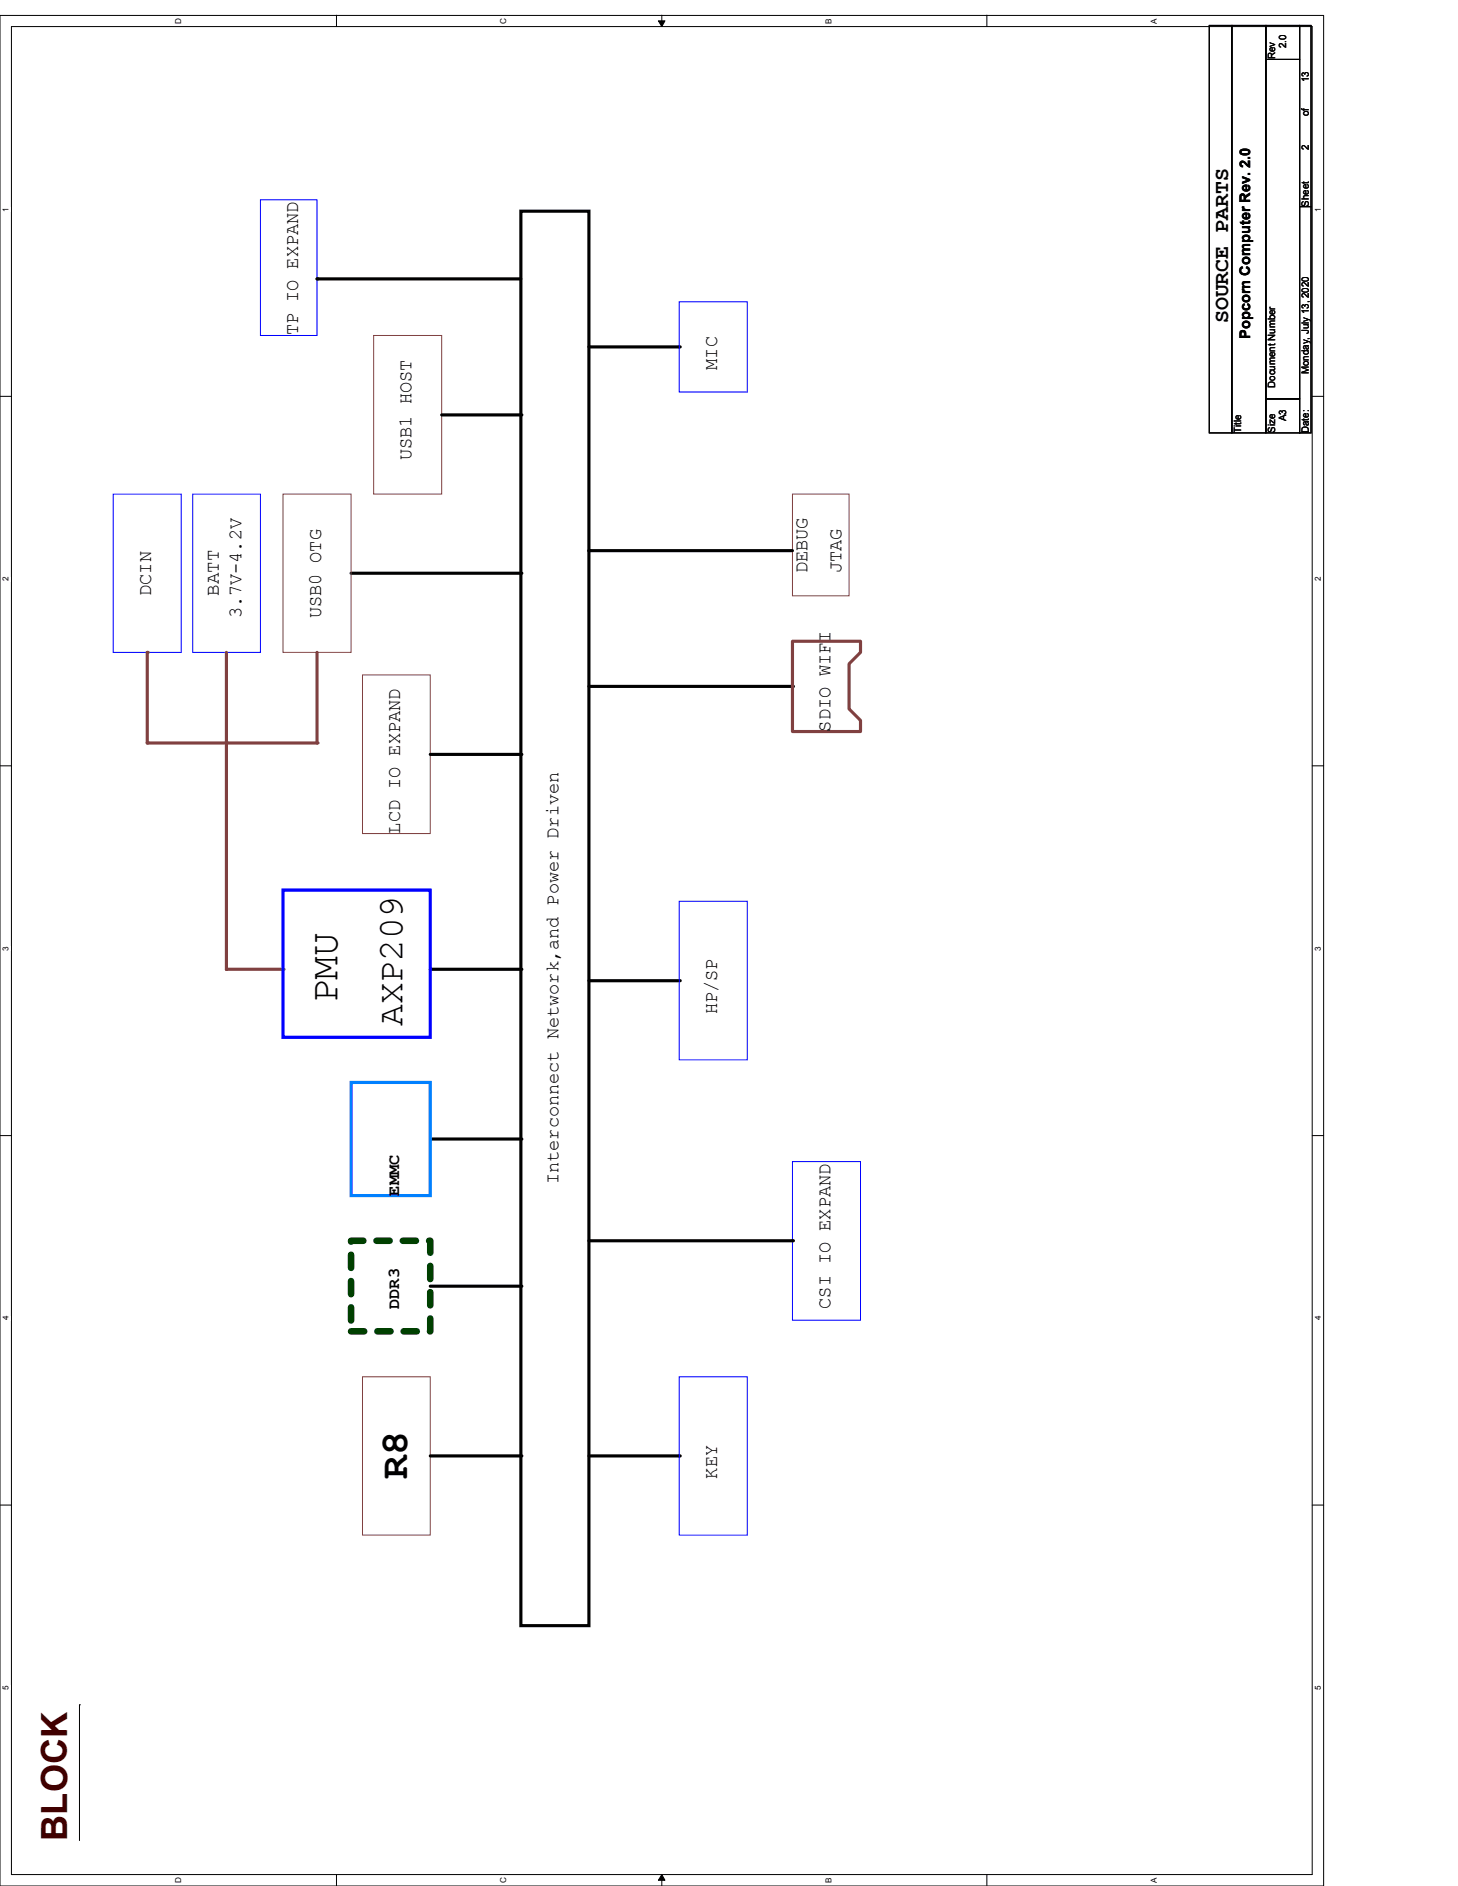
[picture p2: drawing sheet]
<svg xmlns="http://www.w3.org/2000/svg" width="216mm" height="279mm" viewBox="0 0 216 279" stroke-linecap="round" stroke-linejoin="round" font-family="sans-serif">
<path d="M0 2.3h196v277.1h-196zM1.7 3.9h192.6v273.8h-192.6z" fill="none" stroke="#000" stroke-width=".15"/>
<g fill="#fff">
<path d="M.2 249.7h1.3v.7h-1.3z"/>
<path d="M194.5 249.7h1.3v.7h-1.3z"/>
</g>
<path d="M0 223h1.7M194.3 223h1.7" fill="none" stroke="#000" stroke-width=".15"/>
<g fill="#fff">
<path d="M.2 195h1.3v.6h-1.3z"/>
<path d="M194.5 195h1.3v.6h-1.3z"/>
</g>
<path d="M0 168.2h1.7M194.3 168.2h1.7" fill="none" stroke="#000" stroke-width=".15"/>
<g fill="#fff">
<path d="M.2 140.3h1.3v.6h-1.3z"/>
<path d="M194.5 140.3h1.3v.6h-1.3z"/>
</g>
<path d="M0 113.5h1.7M194.3 113.5h1.7" fill="none" stroke="#000" stroke-width=".15"/>
<g fill="#fff">
<path d="M.2 85.5h1.3v.6h-1.3z"/>
<path d="M194.5 85.5h1.3v.6h-1.3z"/>
</g>
<path d="M0 58.7h1.7M194.3 58.7h1.7" fill="none" stroke="#000" stroke-width=".15"/>
<g fill="#fff">
<path d="M.2 30.7h1.3v.7h-1.3z"/>
<path d="M194.5 30.7h1.3v.7h-1.3z"/>
<path d="M25.7 278.1h1.4v.9h-1.4z"/>
<path d="M25.7 2.7h1.4v.8h-1.4z"/>
<path d="M73.9 278.1h1.3v.9h-1.3z"/>
<path d="M73.9 2.7h1.3v.8h-1.3z"/>
</g>
<path d="M49.8 2.2v1.7M49.8 277.7v1.7" fill="none" stroke="#000" stroke-width=".15"/>
<g fill="#fff">
<path d="M122 278.2h1.4v.8h-1.4z"/>
<path d="M122 2.8h1.4v.7h-1.4z"/>
</g>
<path d="M97.5 3.1h1l-.5 .8zM98 2.2v1.7M98 277.7l.5 .9h-1zM98 277.7v1.7" fill="none" stroke="#000" stroke-width=".15"/>
<path d="M97.5 3.1h1l-.5 .8zM98 277.7l.5 .9h-1z" fill="#000"/>
<g fill="#fff">
<path d="M170.2 278.2h1.3v.8h-1.3z"/>
<path d="M170.2 2.8h1.3v.7h-1.3z"/>
</g>
<path d="M146.1 2.2v1.7M146.1 277.7v1.7" fill="none" stroke="#000" stroke-width=".15"/>
<path d="M53.7 100h10v23.5h-10z" fill="none" stroke="#804040" stroke-width=".15"/>
<path d="M77.1 31.3h10.1v209.5h-10.1zM87.2 51.4h13.4M52 84.9h25.1M63.7 111.8h13.4M87.2 101.7h30.1M63.7 143.6h13.4M87.2 145.3h13.4M63.7 168.7h13.4M87.2 215.7h13.4" fill="none" stroke="#000" stroke-width=".47"/>
<g fill="#000">
<circle cx="100.6" cy="51.4" r=".23"/>
<circle cx="77.1" cy="84.9" r=".23"/>
<circle cx="77.1" cy="111.8" r=".23"/>
<circle cx="117.3" cy="101.7" r=".23"/>
<circle cx="77.1" cy="143.6" r=".23"/>
<circle cx="100.6" cy="145.3" r=".23"/>
<circle cx="77.1" cy="168.7" r=".23"/>
<circle cx="100.6" cy="215.7" r=".23"/>
</g>
<path d="M16.8 73.2h10v23.4h-10zM28.5 73.2h10.1v23.4h-10.1z" fill="none" stroke="#00f" stroke-width=".15"/>
<path d="M46.9 96.6v13.5" fill="none" stroke="#804040" stroke-width=".47"/>
<circle cx="46.9" cy="110.1" r=".23" fill="#804040"/>
<path d="M21.8 110.1h25.1" fill="none" stroke="#804040" stroke-width=".47"/>
<circle cx="21.8" cy="110.1" r=".23" fill="#804040"/>
<path d="M21.8 96.6v13.5" fill="none" stroke="#804040" stroke-width=".47"/>
<circle cx="21.8" cy="96.6" r=".23" fill="#804040"/>
<path d="M33.5 96.6v13.5" fill="none" stroke="#804040" stroke-width=".47"/>
<circle cx="33.5" cy="110.1" r=".23" fill="#804040"/>
<path d="M33.5 110.1v33.5" fill="none" stroke="#804040" stroke-width=".47"/>
<circle cx="33.5" cy="143.6" r=".23" fill="#804040"/>
<path d="M33.5 143.6h8.4" fill="none" stroke="#804040" stroke-width=".47"/>
<circle cx="41.9" cy="143.6" r=".23" fill="#804040"/>
<path d="M55.3 49.7h10.1v23.5h-10.1zM41.9 73.2h10.1v23.4h-10.1zM117.3 73.2h8.4v15.1h-8.4zM53.7 204h10v23.4h-10z" fill="none" stroke="#804040" stroke-width=".15"/>
<path d="M46.9 41.3h30.2M65.4 61.5h11.7M87.2 81.6h30.1M63.7 190.5h13.4M87.2 183.8h30.1M63.7 215.7h13.4" fill="none" stroke="#000" stroke-width=".47"/>
<g fill="#000">
<circle cx="46.9" cy="41.3" r=".23"/>
<circle cx="77.1" cy="61.5" r=".23"/>
<circle cx="87.2" cy="81.6" r=".23"/>
<circle cx="77.1" cy="190.5" r=".23"/>
<circle cx="117.3" cy="183.8" r=".23"/>
<circle cx="77.1" cy="215.7" r=".23"/>
</g>
<path d="M41.9 131.9h21.8v21.8h-21.8z" fill="none" stroke="#00f" stroke-width=".47"/>
<path d="M38.6 29.6h8.3v20.1h-8.3zM100.6 44.7h10.1v13.4h-10.1zM100.6 133.5h10.1v23.5h-10.1zM117.3 172.1h10.1v23.5h-10.1zM100.6 204h10.1v23.4h-10.1z" fill="none" stroke="#00f" stroke-width=".15"/>
<path d="M117.3 95h10.1v1.6l-1.7 1.7v6.7l1.7 1.7v1.7h-10.1z" fill="none" stroke="#804040" stroke-width=".47"/>
<path d="M179.1 3.8h3.3v60.3h-3.3zM182.4 3.8h5.1v60.3h-5.1zM187.5 8.8h4.9v50.3h-4.9zM187.5 3.8h4.9v5h-4.9zM192.4 3.8h1.7v26.8h-1.7zM192.4 30.6h1.7v33.5h-1.7zM187.5 59.1h4.9v5h-4.9zM11.8 252.6h.1M11.8 252.6v20.1" fill="none" stroke="#000" stroke-width=".15"/>
<path d="M52 183.8h11.7v13.4h-11.7z" fill="none" stroke="#004000" stroke-width=".97" stroke-dasharray="1.9 1.9"/>
<path d="M52 160.4h11.7v16.7h-11.7z" fill="none" stroke="#0080ff" stroke-width=".47"/>
<g font-size="5.8">
<text x="50" y="148.6" transform="rotate(-90 50 148.6)">PMU</text>
<text x="60.3" y="219" transform="rotate(-90 60.3 219)">R8</text>
</g>
<text font-size="5.3" x="59.6" y="152" transform="rotate(-90 59.6 152)">AXP209</text>
<text font-size="5.3" fill="#400000" x="9.9" y="272.7" transform="rotate(-90 9.9 272.7)">BLOCK</text>
<text font-size="3.2" x="181.9" y="47.9" transform="rotate(-90 181.9 47.9)">SOURCE PARTS</text>
<g font-size="2.8">
<text x="44.2" y="49.7" transform="rotate(-90 44.2 49.7)">TP IO EXPAND</text>
<text x="106.2" y="54.8" transform="rotate(-90 106.2 54.8)">MIC</text>
<text x="60.9" y="68.2" transform="rotate(-90 60.9 68.2)">USB1 HOST</text>
<text x="22.4" y="88.3" transform="rotate(-90 22.4 88.3)">DCIN</text>
<text x="32.4" y="88.3" transform="rotate(-90 32.4 88.3)">BATT</text>
<text x="119.6" y="84.9" transform="rotate(-90 119.6 84.9)">DEBUG</text>
<text x="124.6" y="84.9" transform="rotate(-90 124.6 84.9)">JTAG</text>
<text x="35.8" y="91.6" transform="rotate(-90 35.8 91.6)">3.7V-4.2V</text>
<text x="47.5" y="91.6" transform="rotate(-90 47.5 91.6)">USB0 OTG</text>
<text x="123" y="108.4" transform="rotate(-90 123 108.4)">SDIO WIFI</text>
<text x="59.3" y="123.5" transform="rotate(-90 59.3 123.5)">LCD IO EXPAND</text>
<text x="106.2" y="150.3" transform="rotate(-90 106.2 150.3)">HP/SP</text>
<text x="82.7" y="175.4" transform="rotate(-90 82.7 175.4)">Interconnect Network,and Power Driven</text>
<text x="123" y="193.9" transform="rotate(-90 123 193.9)">CSI IO EXPAND</text>
<text x="106.2" y="219" transform="rotate(-90 106.2 219)">KEY</text>
</g>
<g font-size="2.5">
<text x="59.1" y="177.1" transform="rotate(-90 59.1 177.1)">EMMC</text>
<text x="59.1" y="193.9" transform="rotate(-90 59.1 193.9)">DDR3</text>
</g>
<text font-size="2.2" x="185.1" y="50.2" transform="rotate(-90 185.1 50.2)">Popcorn Computer Rev. 2.0</text>
<g font-size="1.5">
<text x="188.8" y="8.8" transform="rotate(-90 188.8 8.8)">Rev</text>
<text x="190.5" y="7.2" transform="rotate(-90 190.5 7.2)">2.0</text>
<text x="193.8" y="17.2" transform="rotate(-90 193.8 17.2)">of</text>
<text x="193.8" y="12.1" transform="rotate(-90 193.8 12.1)">13</text>
<text x="193.8" y="22.2" transform="rotate(-90 193.8 22.2)">2</text>
<text x="193.8" y="30.6" transform="rotate(-90 193.8 30.6)">Sheet</text>
<text x="188.8" y="57.4" transform="rotate(-90 188.8 57.4)">Document Number</text>
<text x="193.8" y="55.4" transform="rotate(-90 193.8 55.4)">Monday, July 13, 2020</text>
<text x="183.8" y="64.1" transform="rotate(-90 183.8 64.1)">Title</text>
<text x="188.8" y="64.1" transform="rotate(-90 188.8 64.1)">Size</text>
<text x="190.5" y="62.4" transform="rotate(-90 190.5 62.4)">A3</text>
<text x="193.8" y="64.1" transform="rotate(-90 193.8 64.1)">Date:</text>
</g>
<g font-size="1.2">
<text x="26.8" y="3.5" transform="rotate(-90 26.8 3.5)">D</text>
<text x="75" y="3.5" transform="rotate(-90 75 3.5)">C</text>
<text x="123.1" y="3.5" transform="rotate(-90 123.1 3.5)">B</text>
<text x="171.3" y="3.5" transform="rotate(-90 171.3 3.5)">A</text>
<text x="1.3" y="31.4" transform="rotate(-90 1.3 31.4)">1</text>
<text x="195.6" y="31.4" transform="rotate(-90 195.6 31.4)">1</text>
<text x="1.3" y="86.1" transform="rotate(-90 1.3 86.1)">2</text>
<text x="195.6" y="86.1" transform="rotate(-90 195.6 86.1)">2</text>
<text x="1.3" y="140.9" transform="rotate(-90 1.3 140.9)">3</text>
<text x="195.6" y="140.9" transform="rotate(-90 195.6 140.9)">3</text>
<text x="1.3" y="195.6" transform="rotate(-90 1.3 195.6)">4</text>
<text x="195.6" y="195.6" transform="rotate(-90 195.6 195.6)">4</text>
<text x="1.3" y="250.4" transform="rotate(-90 1.3 250.4)">5</text>
<text x="195.6" y="250.4" transform="rotate(-90 195.6 250.4)">5</text>
<text x="26.8" y="279" transform="rotate(-90 26.8 279)">D</text>
<text x="75" y="279" transform="rotate(-90 75 279)">C</text>
<text x="123.1" y="279" transform="rotate(-90 123.1 279)">B</text>
<text x="171.3" y="279" transform="rotate(-90 171.3 279)">A</text>
</g>
</svg>
